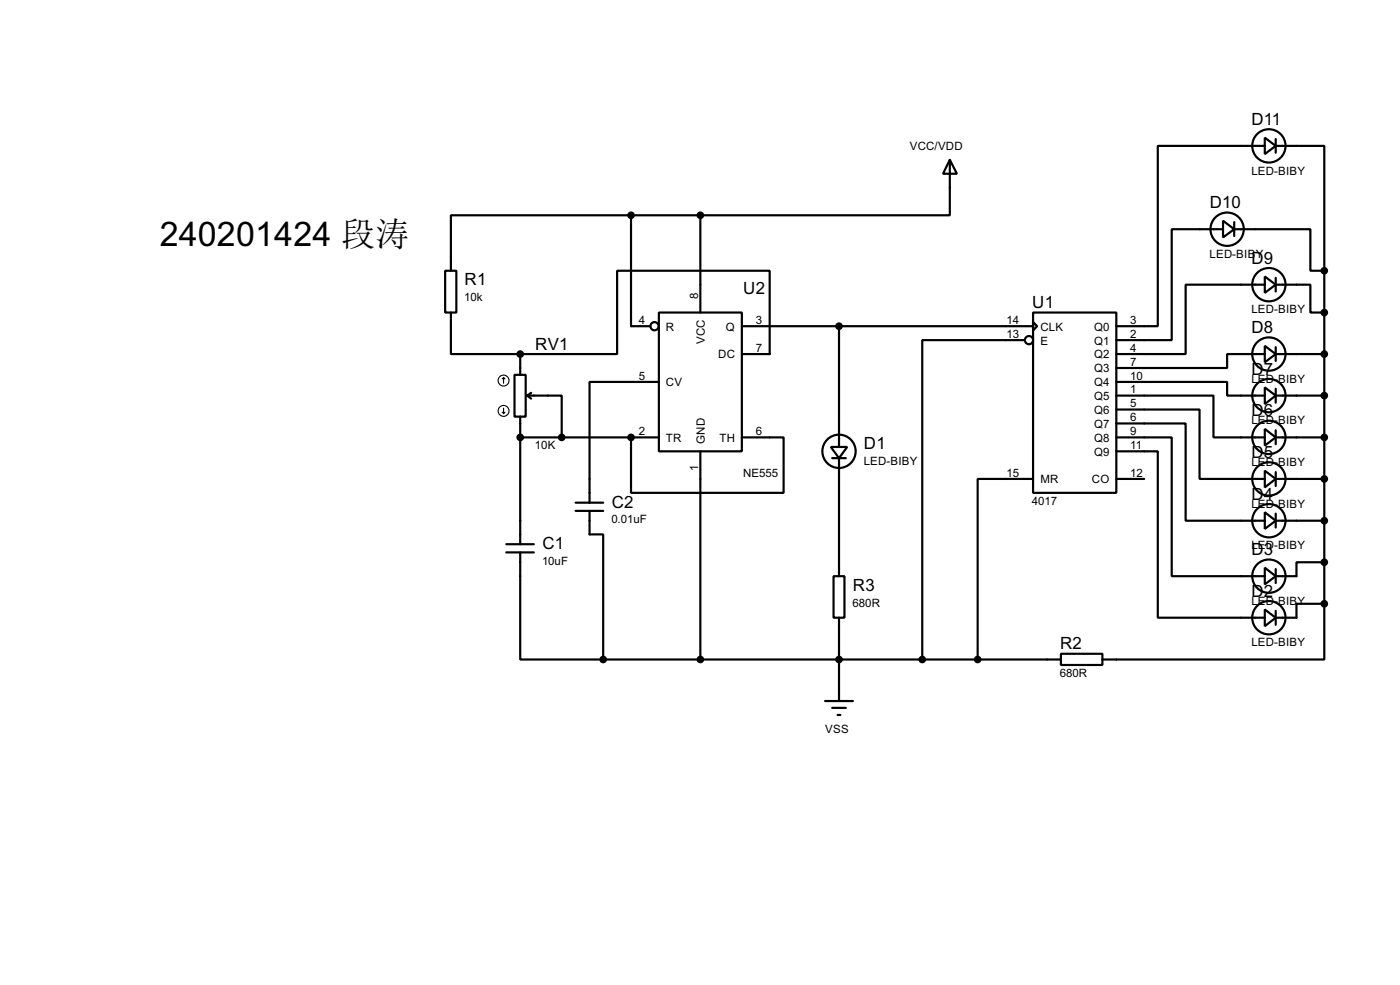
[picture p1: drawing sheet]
<svg xmlns="http://www.w3.org/2000/svg" width="256mm" height="180mm" viewBox="0 0 256 180" stroke-linecap="round" stroke-linejoin="round" font-family="sans-serif">
<g fill="none" stroke="#000" stroke-width=".4">
<path d="M115.6 39.4h-33v10.2M115.6 39.4v20.3h3.6M115.6 39.4h12.7M128.3 39.4v17.8M174 29.3l1.3 2.5h-2.5zM174 29.3v10.1h-45.7M231.7 25.2l2 1.5-2 1.5zM231.7 26.7h-19.6v33h-7.6M233.7 26.7h8.9v22.9M233.7 25.5v2.5M81.6 49.6h2v7.6h-2zM82.6 57.2v7.6h12.7"/>
<path d="M120.7 57.2h15.2v25.4h-15.2zM135.9 59.7h53.4M153.7 59.7v22.1M189.3 57.2h15.2v33h-15.2zM189.3 59l.7 .7-.7 .8zM224.1 40.4l2 1.6-2 1.5zM224.1 42h-9.4v20.3h-10.2M226.1 42h14v7.6h2.5M226.1 40.7v2.5M231.7 50.6l2 1.5-2 1.5zM231.7 52.1h-14.5v12.7h-12.7M233.7 52.1h6.4v5.1h2.5"/>
<path d="M233.7 50.9v2.5M242.6 49.6v60.9M94.3 68.6h2v7.7h-2zM95.3 64.8h17.8v-15.2h27.9v15.2h-5.1M95.3 64.8v3.8M95.3 76.3v23.3M96.6 72.4h6.3v7.7M96.6 72.4l.7 .6M97.3 71.9l-.7 .5M120.7 69.9h-12.7v22.1M187.8 62.3h-18.8v58.4M204.5 77.5h12.7v17.8h14.5"/>
<path d="M204.5 75h15.3v12.7h11.9M204.5 72.4h17.8v7.7h9.4M204.5 69.9h20.3v2.5h6.9M231.7 78.5l2 1.6-2 1.5zM231.7 70.9l2 1.5-2 1.6zM231.7 63.3l2 1.5-2 1.5zM231.7 64.8h-6.9v2.6h-20.3M233.7 64.8h8.9M233.7 72.4h8.9M233.7 63.6v2.5M233.7 71.2v2.5M233.7 78.8v2.5"/>
<path d="M92.8 99.6h5M95.3 80.1h25.4M105.5 92h5M105.5 93.5h5M108 93.5v4.3h2.5v22.9M115.6 80.1v10.1h28v-10.1h-7.7M128.3 82.6v38.1M152.2 81.8h3l-1.5 2.1zM152.5 83.9h2.5M153.7 83.9v21.6M189.3 87.7h-10.2v33M204.5 82.6h7.6v30.5h19.6"/>
<path d="M204.5 80.1h10.2v25.4h17M204.5 87.7h5.1M231.7 93.8l2 1.5-2 1.5zM231.7 86.2l2 1.5-2 1.5zM233.7 80.1h8.9M233.7 87.7h8.9M233.7 95.3h8.9M233.7 86.4v2.6M233.7 94v2.6M92.8 101.1h5M95.3 101.1v19.6h15.2M152.7 105.5h2v7.6h-2z"/>
<path d="M153.7 113.1v15.2M194.4 119.7h7.6v2h-7.6zM231.7 111.6l2 1.5-2 1.5zM231.7 103.9l2 1.6-2 1.5zM233.7 104.2v2.5M233.7 111.8v2.6M242.6 102.9h-5.1v2.6h-3.8M242.6 110.5v10.2h-40.6M242.6 110.5h-5.1v2.6h-3.8M110.5 120.7h83.9M151.2 128.3h5.1M152.5 129.6h2.5"/>
<path d="M153.5 130.9h.5"/>
<circle cx="232.4" cy="26.7" r="3.1"/>
<circle cx="119.9" cy="59.7" r=".75"/>
<circle cx="224.8" cy="42" r="3.1"/>
<circle cx="232.4" cy="52.1" r="3.1"/>
<circle cx="188.5" cy="62.3" r=".75"/>
<circle cx="232.4" cy="64.8" r="3.1"/>
<circle cx="232.4" cy="72.4" r="3.1"/>
<circle cx="153.7" cy="82.6" r="3.1"/>
<circle cx="232.4" cy="80.1" r="3.1"/>
<circle cx="232.4" cy="87.7" r="3.1"/>
<circle cx="232.4" cy="95.3" r="3.1"/>
<circle cx="232.4" cy="113.1" r="3.1"/>
<circle cx="232.4" cy="105.5" r="3.1"/>
</g>
<g fill="#000">
<circle cx="95.3" cy="64.8" r=".2"/>
<circle cx="95.3" cy="80.1" r=".2"/>
<circle cx="115.6" cy="80.1" r=".2"/>
</g>
<g fill="#000" stroke="#000" stroke-width=".4">
<circle cx="115.6" cy="39.4" r=".5"/>
<circle cx="128.3" cy="39.4" r=".5"/>
<circle cx="153.7" cy="59.7" r=".5"/>
<circle cx="242.6" cy="49.6" r=".5"/>
<circle cx="242.6" cy="57.2" r=".5"/>
<circle cx="95.3" cy="64.8" r=".5"/>
<circle cx="242.6" cy="72.4" r=".5"/>
<circle cx="242.6" cy="64.8" r=".5"/>
<circle cx="95.3" cy="80.1" r=".5"/>
<circle cx="102.9" cy="80.1" r=".5"/>
<circle cx="115.6" cy="80.1" r=".5"/>
<circle cx="242.6" cy="95.3" r=".5"/>
<circle cx="242.6" cy="80.1" r=".5"/>
<circle cx="242.6" cy="87.7" r=".5"/>
<circle cx="242.6" cy="110.5" r=".5"/>
<circle cx="242.6" cy="102.9" r=".5"/>
<circle cx="110.5" cy="120.7" r=".5"/>
<circle cx="128.3" cy="120.7" r=".5"/>
<circle cx="153.7" cy="120.7" r=".5"/>
<circle cx="168.9" cy="120.7" r=".5"/>
<circle cx="179.1" cy="120.7" r=".5"/>
</g>
<g fill="none" stroke="#000" stroke-width=".2">
<path d="M92 75.5l.3 .2M92.3 69.1l-.3 .3M92.3 69.1l.2 .3M92.3 69.1v1.1M92.3 74.7v1M92.5 75.5l-.2 .2"/>
<circle cx="92.2" cy="69.7" r="1"/>
<circle cx="92.2" cy="75.2" r="1"/>
</g>
<text font-size="7" x="29.3" y="45.1">240201424 段涛</text>
<g font-size="3.5">
<text x="229.3" y="22.9">D11</text>
<text x="221.6" y="38.1">D10</text>
<text x="85.1" y="52.2">R1</text>
<text x="136.2" y="53.9">U2</text>
<text x="229.3" y="48.3">D9</text>
<text x="189.1" y="56.4">U1</text>
<text x="98.1" y="64">RV1</text>
<text x="229.3" y="61">D8</text>
<text x="229.3" y="68.6">D7</text>
<text x="229.3" y="76.2">D6</text>
<text x="158.3" y="82.2">D1</text>
<text x="229.3" y="83.8">D5</text>
<text x="112.1" y="92.9">C2</text>
<text x="229.3" y="91.5">D4</text>
<text x="99.4" y="100.5">C1</text>
<text x="229.3" y="101.6">D3</text>
<text x="156.3" y="108.2">R3</text>
<text x="229.3" y="109.2">D2</text>
<text x="194.2" y="118.9">R2</text>
</g>
<g font-size="2.4">
<text x="166.7" y="27.5">VCC/VDD</text>
<text x="229.2" y="31.9">LED-BIBY</text>
<text x="221.6" y="47.2">LED-BIBY</text>
<text x="85.1" y="55.2">10k</text>
<text x="117" y="59.3">4</text>
<text x="127.9" y="54.7" transform="rotate(-90 127.9 54.7)">8</text>
<text x="138.5" y="59.3">3</text>
<text x="184.4" y="59.3">14</text>
<text x="207.1" y="59.3">3</text>
<text x="229.2" y="57.4">LED-BIBY</text>
<text x="122" y="60.5">R</text>
<text x="129.1" y="63" transform="rotate(-90 129.1 63)">VCC</text>
<text x="131.6" y="65.6">DC</text>
<text x="133" y="60.5">Q</text>
<text x="138.5" y="64.4">7</text>
<text x="184.4" y="61.9">13</text>
<text x="190.6" y="60.5">CLK</text>
<text x="190.6" y="63.1">E</text>
<text x="200.4" y="60.5">Q0</text>
<text x="200.4" y="63.1">Q1</text>
<text x="200.4" y="65.6">Q2</text>
<text x="207.1" y="61.9">2</text>
<text x="207.1" y="64.4">4</text>
<text x="117" y="69.5">5</text>
<text x="122" y="70.7">CV</text>
<text x="200.4" y="68.1">Q3</text>
<text x="200.4" y="70.7">Q4</text>
<text x="207.1" y="67">7</text>
<text x="207.1" y="69.5">10</text>
<text x="207.1" y="72">1</text>
<text x="229.2" y="70.1">LED-BIBY</text>
<text x="200.4" y="73.2">Q5</text>
<text x="200.4" y="75.8">Q6</text>
<text x="207.1" y="74.6">5</text>
<text x="207.1" y="77.1">6</text>
<text x="229.2" y="77.6">LED-BIBY</text>
<text x="98" y="82.2">10K</text>
<text x="117" y="79.7">2</text>
<text x="122" y="80.8">TR</text>
<text x="129.1" y="81.3" transform="rotate(-90 129.1 81.3)">GND</text>
<text x="131.8" y="80.8">TH</text>
<text x="138.5" y="79.7">6</text>
<text x="200.4" y="78.3">Q7</text>
<text x="200.4" y="80.8">Q8</text>
<text x="200.4" y="83.4">Q9</text>
<text x="207.1" y="79.7">9</text>
<text x="207.1" y="82.2">11</text>
<text x="127.9" y="86.3" transform="rotate(-90 127.9 86.3)">1</text>
<text x="136.1" y="87.3">NE555</text>
<text x="158.2" y="85.2">LED-BIBY</text>
<text x="184.4" y="87.3">15</text>
<text x="190.6" y="88.5">MR</text>
<text x="200" y="88.5">CO</text>
<text x="207.1" y="87.3">12</text>
<text x="229.2" y="85.3">LED-BIBY</text>
<text x="112" y="95.8">0.01uF</text>
<text x="189.1" y="92.4">4017</text>
<text x="229.2" y="92.9">LED-BIBY</text>
<text x="229.2" y="100.6">LED-BIBY</text>
<text x="99.3" y="103.5">10uF</text>
<text x="156.2" y="111.1">680R</text>
<text x="229.2" y="110.7">LED-BIB</text>
<text x="237.7" y="110.7">Y</text>
<text x="229.2" y="118.3">LED-BIBY</text>
<text x="194.2" y="123.9">680R</text>
<text x="151.2" y="134.2">VSS</text>
</g>
</svg>
